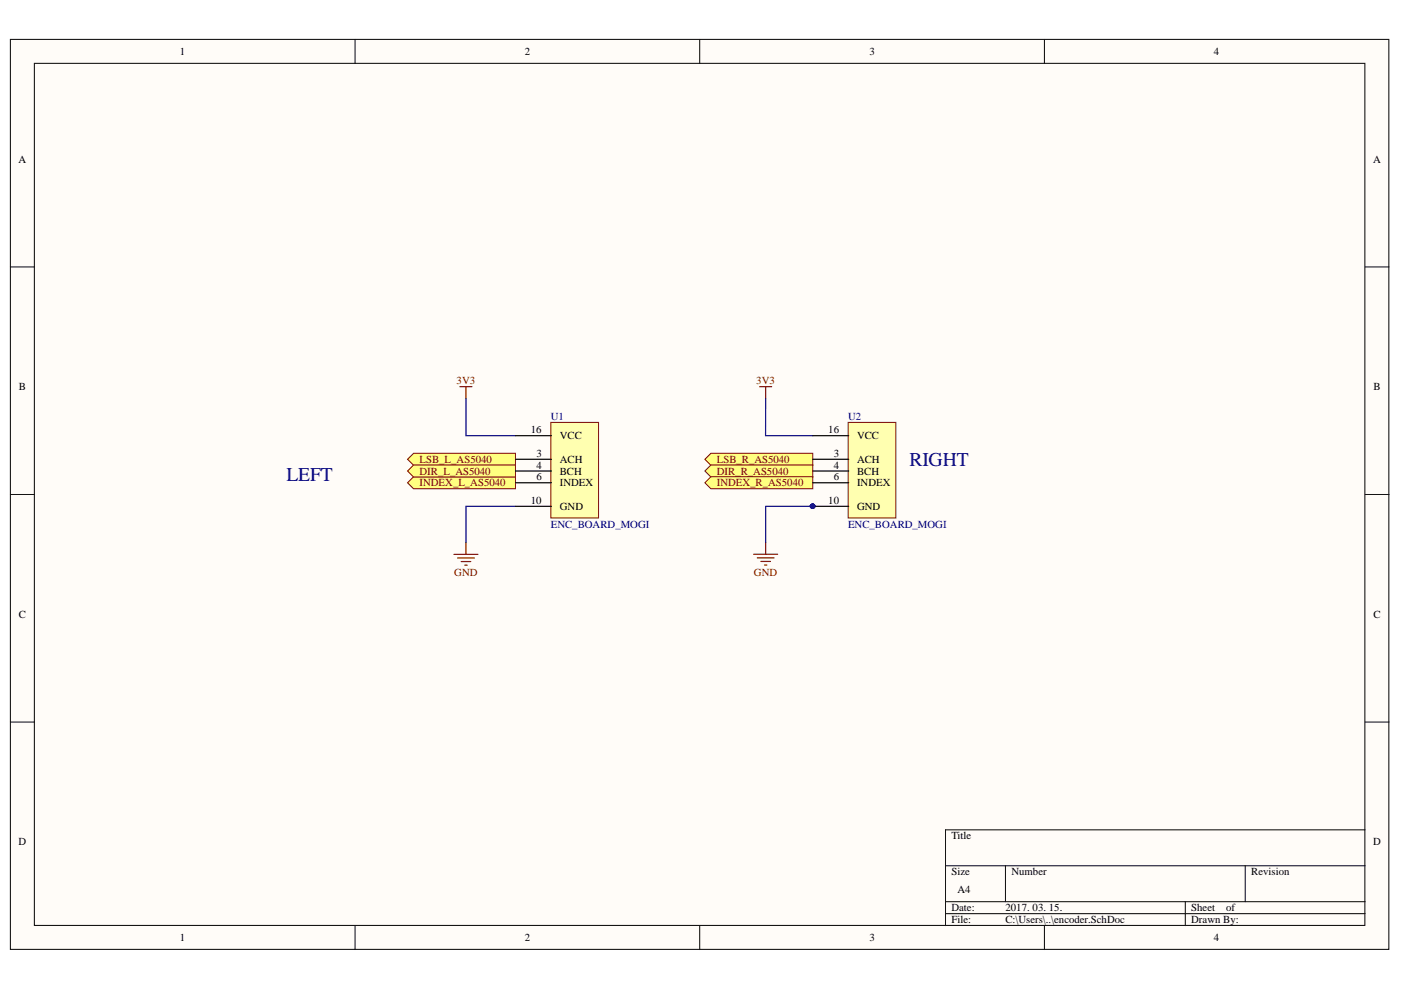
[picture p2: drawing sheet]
<svg xmlns="http://www.w3.org/2000/svg" width="297mm" height="210mm" viewBox="0 0 297 210" stroke-linecap="round" stroke-linejoin="round" font-family="sans-serif">
<g fill="#fffcf8" stroke="#000" stroke-width=".21">
<path d="M2.2 8.4h292.3v192.9h-292.3z"/>
<path d="M7.3 13.4h282.1v182.8h-282.1z"/>
</g>
<g fill="none" stroke="#000" stroke-width=".21">
<path d="M75.3 8.4v5M148.4 8.4v5M221.4 8.4v5M2.2 56.6h5.1M289.4 56.6h5.1M2.2 104.8h5.1M289.4 104.8h5.1M2.2 153.1h5.1M289.4 153.1h5.1M289.4 175.9h-88.9v20.4M75.3 196.3v5M148.4 196.3v5"/>
<path d="M200.5 183.6h88.9M200.5 191.2h88.9M200.5 193.7h88.9M213.2 183.6v7.6M221.4 196.3v5M251.3 191.2v5.1M264 183.6v7.6"/>
</g>
<path d="M97.5 82h2.6M98.8 82v2.5M96.2 117.5h5.1M97 118.3h3.6M97.8 119.1h2M98.5 119.8h.5M98.8 115v2.5" fill="none" stroke="#800000" stroke-width=".25"/>
<g fill="#ffff80" stroke="#800000" stroke-width=".21">
<path d="M86.4 97.4l1.3-1.3h21.6v2.5h-21.6z" fill-rule="evenodd"/>
<path d="M86.4 102.4l1.3-1.3h21.6v2.5h-21.6z" fill-rule="evenodd"/>
</g>
<path d="M161.1 82h2.5M162.3 82v2.5M159.8 117.5h5.1M160.6 118.3h3.5M161.3 119h2.1M162.1 119.8h.5M162.3 115v2.5" fill="none" stroke="#800000" stroke-width=".25"/>
<g fill="#ffff80" stroke="#800000" stroke-width=".21">
<path d="M149.4 97.4l1.3-1.3h21.6v2.5h-21.6z" fill-rule="evenodd"/>
<path d="M149.4 99.9l1.3-1.3h21.6v2.5h-21.6z" fill-rule="evenodd"/>
<path d="M149.4 102.4l1.3-1.3h21.6v2.5h-21.6z" fill-rule="evenodd"/>
</g>
<path d="M162.3 84.5v7.9h10M172.3 107.3l-10 .1v7.6" fill="none" stroke="#000080" stroke-width=".25"/>
<circle cx="172.3" cy="107.3" r=".49" fill="#000080" stroke="#000080" stroke-width=".21"/>
<path d="M86.4 99.9l1.3-1.3h21.6v2.5h-21.6z" fill-rule="evenodd" fill="#ffff80" stroke="#800000" stroke-width=".21"/>
<path d="M98.8 84.5v7.9h10.5M109.3 107.4h-10.5v7.6" fill="none" stroke="#000080" stroke-width=".25"/>
<path d="M179.8 89.6h10.1v20.2h-10.1z" fill="#ffffb0" stroke="#800000" stroke-width=".21"/>
<path d="M172.3 92.4h7.7M172.3 97.4h7.7M172.3 99.9h7.7M172.3 107.4h7.7M172.3 102.4h7.7" fill="none" stroke="#000" stroke-width=".25"/>
<circle cx="172.3" cy="107.3" r=".49" fill="#000080" stroke="#000080" stroke-width=".21"/>
<path d="M116.8 89.6h10.1v20.2h-10.1z" fill="#ffffb0" stroke="#800000" stroke-width=".21"/>
<path d="M109.3 92.4h7.6M109.3 97.4h7.6M109.3 99.9h7.6M109.3 107.4h7.6M109.3 102.4h7.6" fill="none" stroke="#000" stroke-width=".25"/>
<g font-size="4.1" fill="#000080">
<text x="60.7" y="102">LEFT</text>
<text x="192.8" y="98.9">RIGHT</text>
</g>
<g font-size="2.3">
<text x="38.2" y="11.7">1</text>
<text x="111.2" y="11.7">2</text>
<text x="184.3" y="11.7">3</text>
<text x="257.4" y="11.7">4</text>
<text x="3.9" y="34.5">A</text>
<text x="291.1" y="34.5">A</text>
<text x="4" y="82.8">B</text>
<text x="291.2" y="82.8">B</text>
<text x="112.6" y="91.9">16</text>
<text x="118.7" y="93.1">VCC</text>
<text x="175.6" y="91.9">16</text>
<text x="181.7" y="93.1">VCC</text>
<text x="113.7" y="96.9">3</text>
<text x="113.7" y="99.4">4</text>
<text x="113.7" y="101.9">6</text>
<text x="118.7" y="98.2">ACH</text>
<text x="118.7" y="100.6">BCH</text>
<text x="176.8" y="96.9">3</text>
<text x="176.8" y="99.4">4</text>
<text x="176.8" y="101.9">6</text>
<text x="181.7" y="98.2">ACH</text>
<text x="181.7" y="100.6">BCH</text>
<text x="112.6" y="106.9">10</text>
<text x="118.7" y="103.1">INDEX</text>
<text x="175.6" y="106.9">10</text>
<text x="181.7" y="103.1">INDEX</text>
<text x="118.7" y="108.1">GND</text>
<text x="181.7" y="108.1">GND</text>
<text x="4" y="131">C</text>
<text x="291.2" y="131">C</text>
<text x="3.9" y="179.2">D</text>
<text x="201.7" y="178">Title</text>
<text x="291.1" y="179.2">D</text>
<text x="201.7" y="185.6">Size</text>
<text x="214.5" y="185.6">Number</text>
<text x="265.3" y="185.6">Revision</text>
<text x="203" y="189.4">A4</text>
<text x="201.7" y="193.2">Date:</text>
<text x="201.7" y="195.8">File:</text>
<text x="213.2" y="193.2">2017. 03. 15.</text>
<text x="213.2" y="195.8">C:\Users\..\encoder.SchDoc</text>
<text x="252.6" y="193.2">Sheet</text>
<text x="252.6" y="195.8">Drawn By:</text>
<text x="260" y="193.2">of</text>
<text x="38.2" y="199.6">1</text>
<text x="111.2" y="199.6">2</text>
<text x="184.3" y="199.6">3</text>
<text x="257.4" y="199.6">4</text>
</g>
<g font-size="2.3" fill="#800000">
<text x="96.8" y="81.5">3V3</text>
<text x="160.4" y="81.5">3V3</text>
<text x="89" y="98.2">LSB_L_AS5040</text>
<text x="89" y="100.6">DIR_L_AS5040</text>
<text x="152" y="98.2">LSB_R_AS5040</text>
<text x="152" y="100.6">DIR_R_AS5040</text>
<text x="89" y="103.1">INDEX_L_AS5040</text>
<text x="152" y="103.1">INDEX_R_AS5040</text>
<text x="96.3" y="122.1">GND</text>
<text x="159.8" y="122.1">GND</text>
</g>
<g font-size="2.3" fill="#000080">
<text x="116.8" y="89.1">U1</text>
<text x="179.8" y="89.1">U2</text>
<text x="116.8" y="111.9">ENC_BOARD_MOGI</text>
<text x="179.8" y="111.9">ENC_BOARD_MOGI</text>
</g>
</svg>
